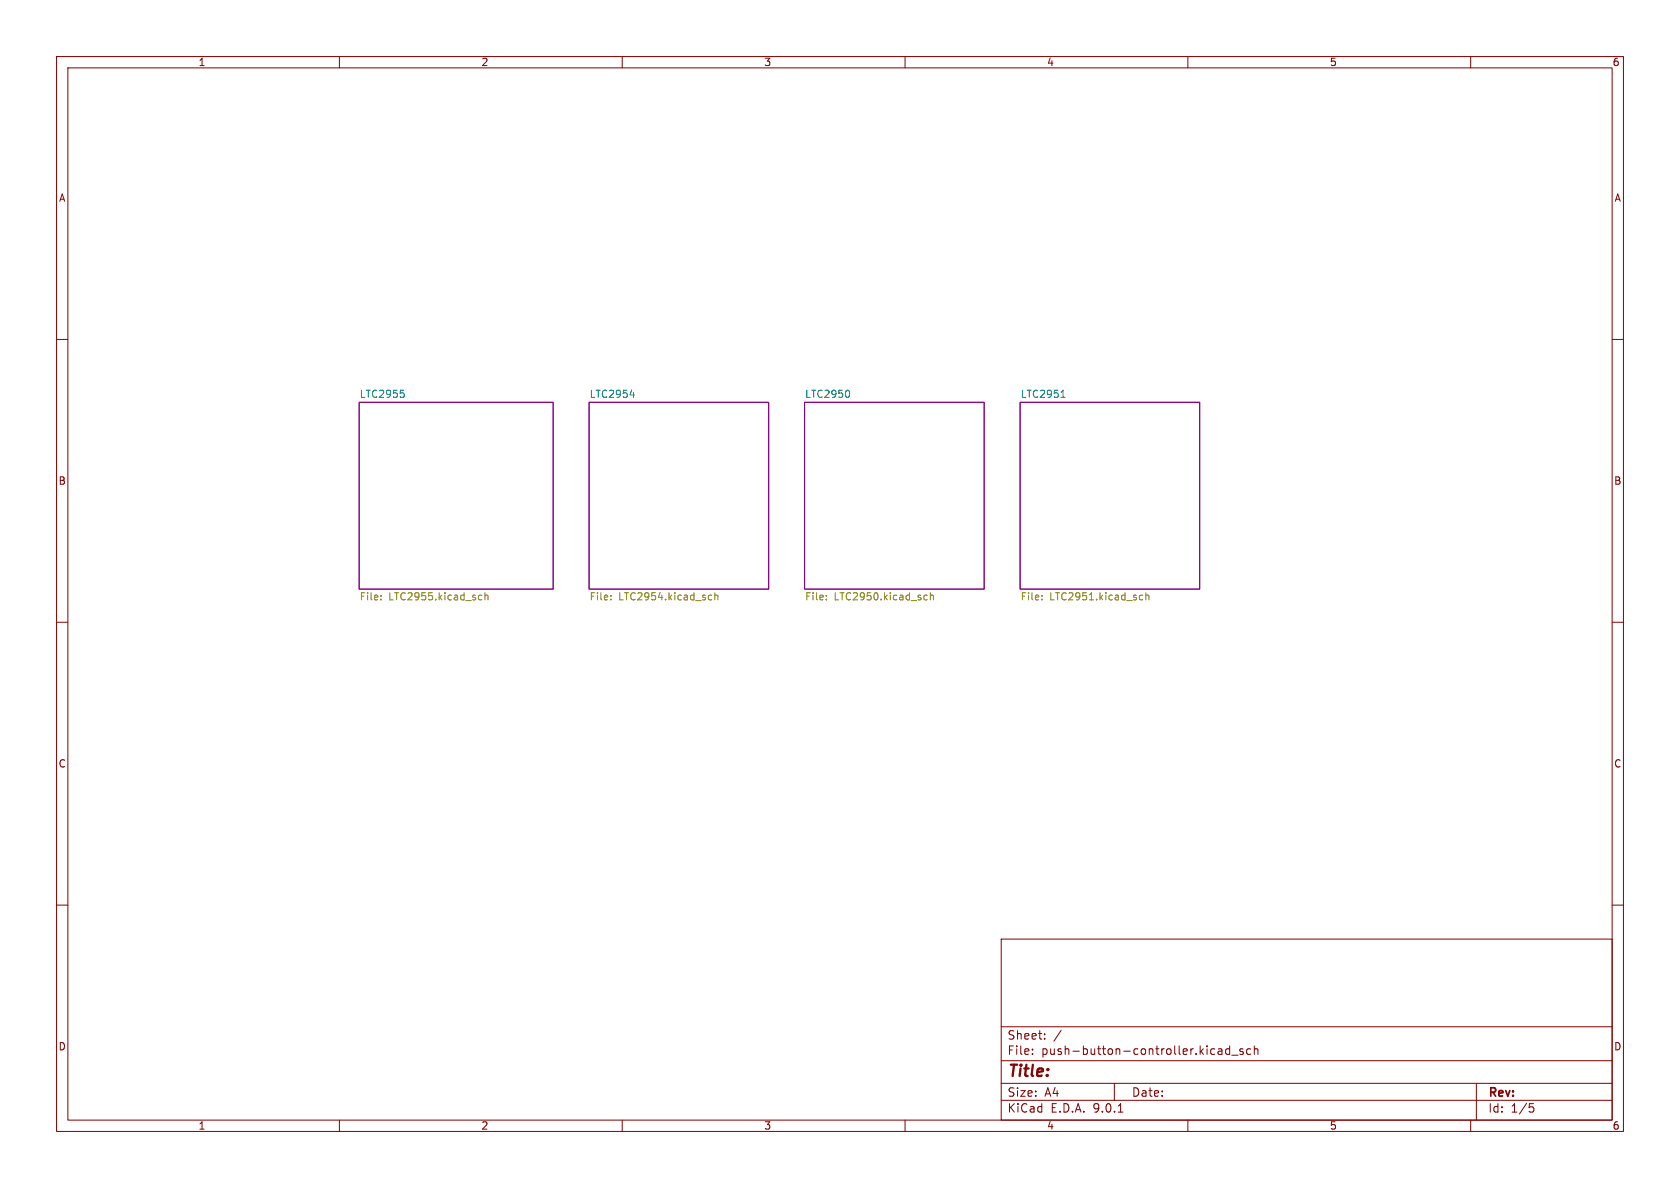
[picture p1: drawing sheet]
<svg xmlns="http://www.w3.org/2000/svg" width="297mm" height="210mm" viewBox="0 0 297 210" stroke-linecap="round" stroke-linejoin="round" font-family="sans-serif">
<path d="M0 0h297v210h-297z" fill="#fff" stroke="#fff" stroke-width=".18"/>
<g fill="none" stroke="#840000" stroke-width=".18">
<path d="M10 10h277v190h-277zM12 12h273v186h-273zM60 10v2M110 10v2M160 10v2M210 10v2M260 10v2M10 60h2M285 60h2M10 110h2M285 110h2M10 160h2"/>
<path d="M177 166h108v32h-108zM285 160h2M60 198v2M110 198v2M160 198v2M177 194.5h108M177 191.5h108M177 187.5h108M177 181.5h108M182.5 186.3v.1M182.5 185.5v.1M184.7 183.6v.1"/>
<path d="M184.7 182.8v.1M187.6 182.1l-1.3 2M197 191.5v3M197.7 196.6h.8M210 198v2M215.4 185.5h.6v.9M216 185.8h-.5a.29 .29 0 0 0-.2 .3 .29 .29 0 0 0 .2 .3l.5-.1M217.4 185.5l-.4-.1-.3 .3v.4l.1 .2h.6M217.4 184.9v1.5M217.7 186.5h1.2M219.7 185.5l-.3-.1-.2 .2v.2l.5 .2v.3h-.5M221.1 185.5l-.4-.1-.3 .3v.4l.1 .2h.6"/>
<path d="M221.7 185.5l.3-.1 .3 .1 .1 .9M221.7 184.9v1.5M260 198v2M261 191.5v6.5M270.4 195.1h.7M270.5 195.7h.4l.3 .3-.2 .5-.5 .1"/>
</g>
<path d="M63.5 71.1h34.3v33h-34.3zM104.1 71.1h31.8v33h-31.8zM142.2 71.1h31.8v33h-31.8zM180.3 71.1h31.8v33h-31.8z" fill="none" stroke="#840084" stroke-width=".18"/>
<path d="M70.8 69h.6M71.2 69.5l.3 .2v.3l-.3 .2M111.4 69.8h.8M112 69.4v.8M150 69l.2 .5-.2 .7M187.6 70.2h.7M187.8 69.2l.1-.2v1.2" fill="none" stroke="#008484" stroke-width=".18"/>
<g fill="none" stroke="#848400" stroke-width=".18">
<path d="M67.3 105.9v.1M67.3 105.3v.1M84.8 105.2l.4 .1M85.2 106h-.4M85.7 105.3l.2-.1 .3 .1 .1 .7M85.7 104.8v1.2M108 105.9v.1M108 105.3v.1M125.5 105.2l.3 .1M125.8 106h-.3M126.4 105.3l.2-.1 .3 .1v.7M126.4 104.8v1.2"/>
<path d="M146.1 105.9v.1M146.1 105.3v.1M163.6 105.2l.3 .1M163.9 106h-.3M164.5 105.3l.2-.1 .3 .1v.7M164.5 104.8v1.2M184.2 105.9v.1M184.2 105.3v.1M201.7 105.2l.3 .1M202 106h-.3M202.6 105.3l.2-.1 .3 .1v.7M202.6 104.8v1.2"/>
</g>
<text font-size="2.8" fill="#840000" x="178" y="190.9">Title:</text>
<g font-size="2.1" fill="#840000">
<text x="178" y="184">Sheet:</text>
<text x="178" y="186.7">File:</text>
<text x="184.1" y="186.7">push-button-controller.kicad_sch</text>
<text x="178" y="196.9">KiCad</text>
<text x="178" y="194.1">Size:</text>
<text x="184.7" y="194.1">A4</text>
<text x="185.7" y="196.9">E.D.A.</text>
<text x="193.3" y="196.9">9.0.1</text>
<text x="200" y="194.1">Date:</text>
<text x="263" y="194.3">Rev:</text>
<text x="263" y="196.9">Id:</text>
<text x="267.1" y="196.9">1/5</text>
</g>
<g font-size="1.8" fill="#840000">
<text x="35" y="11.9">1</text>
<text x="85" y="11.9">2</text>
<text x="135" y="11.9">3</text>
<text x="185" y="11.9">4</text>
<text x="235" y="11.9">5</text>
<text x="285" y="11.9">6</text>
<text x="10.3" y="35.9">A</text>
<text x="285.3" y="35.9">A</text>
<text x="10.3" y="85.9">B</text>
<text x="285.3" y="85.9">B</text>
<text x="10.3" y="135.9">C</text>
<text x="285.3" y="135.9">C</text>
<text x="10.3" y="185.9">D</text>
<text x="285.3" y="185.9">D</text>
<text x="35" y="199.9">1</text>
<text x="85" y="199.9">2</text>
<text x="135" y="199.9">3</text>
<text x="185" y="199.9">4</text>
<text x="235" y="199.9">5</text>
<text x="285" y="199.9">6</text>
</g>
<g font-size="1.8" fill="#008484">
<text x="63.5" y="70.4">LTC2955</text>
<text x="104.1" y="70.4">LTC2954</text>
<text x="142.2" y="70.4">LTC2950</text>
<text x="180.3" y="70.4">LTC2951</text>
</g>
<g font-size="1.8" fill="#848400">
<text x="63.5" y="106.5">File:</text>
<text x="68.7" y="106.5">LTC2955.kicad_sch</text>
<text x="104.1" y="106.5">File:</text>
<text x="109.4" y="106.5">LTC2954.kicad_sch</text>
<text x="142.2" y="106.5">File:</text>
<text x="147.5" y="106.5">LTC2950.kicad_sch</text>
<text x="180.3" y="106.5">File:</text>
<text x="185.6" y="106.5">LTC2951.kicad_sch</text>
</g>
</svg>
